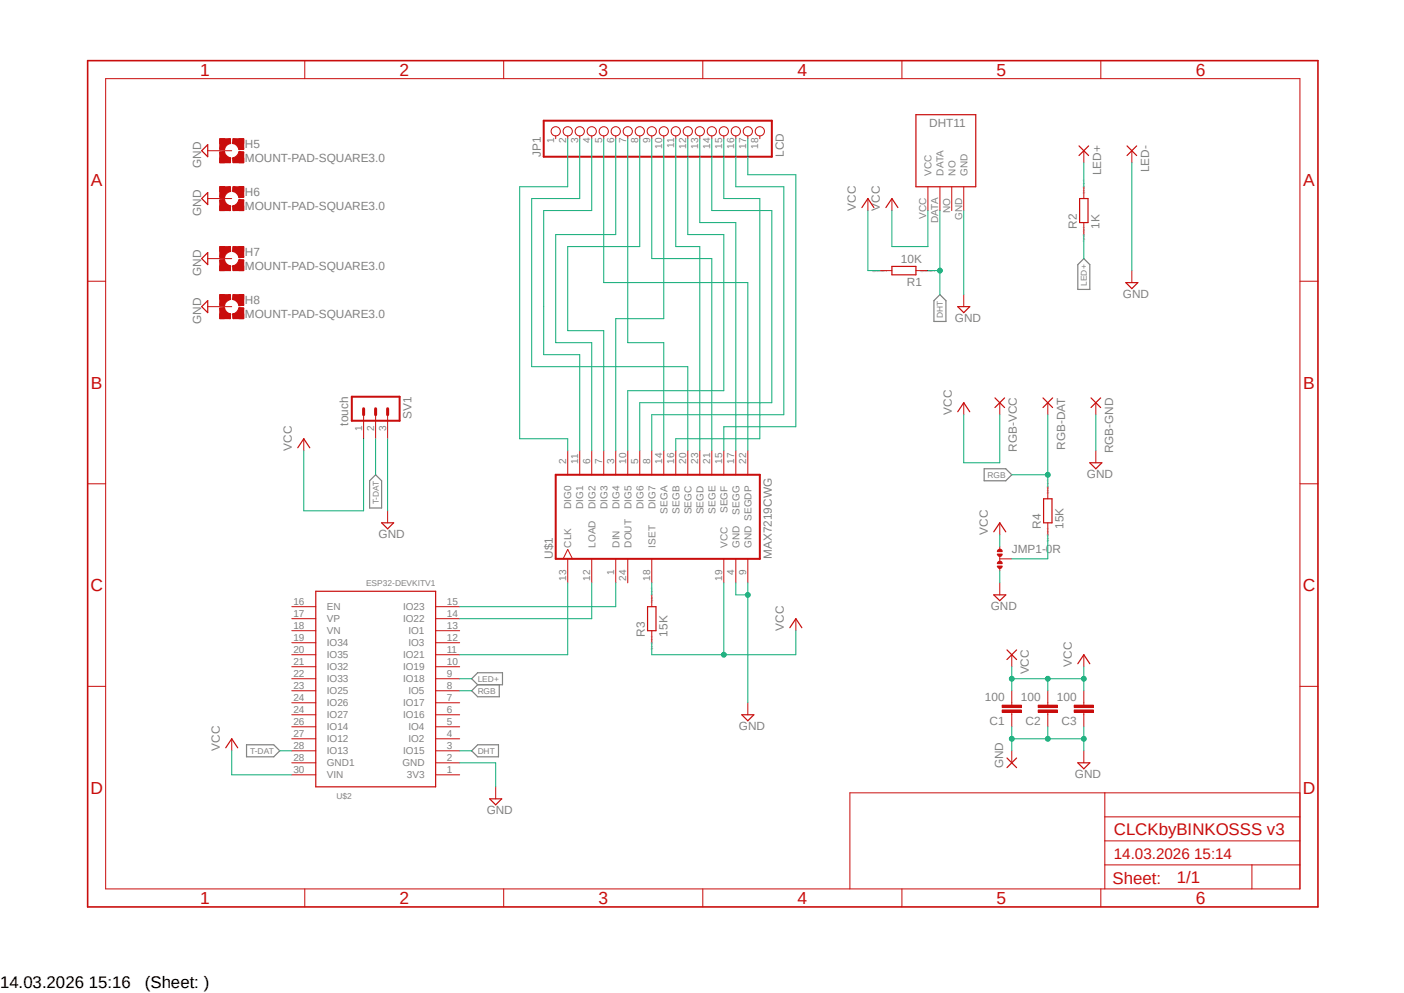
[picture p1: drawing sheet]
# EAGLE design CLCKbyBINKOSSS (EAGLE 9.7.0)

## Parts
C1  100  C-EUC1206  [C1206]
C2  100  C-EUC1206  [C1206]
C3  100  C-EUC1206  [C1206]
GND  WIREPADSMD1,27-254  [SMD1,27-2,54]
H5  MOUNT-PAD-SQUARE3.0  [3,0-PAD-SQUARE]
H6  MOUNT-PAD-SQUARE3.0  [3,0-PAD-SQUARE]
H7  MOUNT-PAD-SQUARE3.0  [3,0-PAD-SQUARE]
H8  MOUNT-PAD-SQUARE3.0  [3,0-PAD-SQUARE]
JMP1  0R-JUMPA  [A0R-JMP]
JP1  LCD  PINHD-1X18  [1X18]
LED+  WIREPADSMD1,27-254  [SMD1,27-2,54]
LED-  WIREPADSMD1,27-254  [SMD1,27-2,54]
R1  10K  RR1206  [R1206]
R2  1K  RR1206  [R1206]
R3  15K  RR1206  [R1206]
R4  15K  RR1206  [R1206]
RGB-DAT  WIREPADSMD1,27-254  [SMD1,27-2,54]
RGB-GND  WIREPADSMD1,27-254  [SMD1,27-2,54]
RGB-VCC  WIREPADSMD1,27-254  [SMD1,27-2,54]
SV1  touch  MA03-1  [MA03-1]
U$1  MAX7219CWG  [SO24L]
U$2  ESP32DEVKITV1  [ESP32-DEVKITV1]
U$3  DHT11-PION.  [DHT11-PION.]
VCC  WIREPADSMD1,27-254  [SMD1,27-2,54]

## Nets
DHT: R1.1 U$2.3(IO15) U$3.DATA
GND: C1.1 C2.1 C3.1 GND.1(P) H5.B3,0(MOUNT) H6.B3,0(MOUNT) H7.B3,0(MOUNT) H8.B3,0(MOUNT) JMP1.3 LED-.1(P) RGB-GND.1(P) SV1.3 U$1.4(GND) U$1.9(GND) U$2.2(GND) U$3.GND
LED+: R2.1 U$2.9(IO18)
N$1: R3.2 U$1.18(ISET)
N$2: U$1.1(DIN) U$2.15(IO23)
N$3: JP1.2 U$1.2(DIG0)
N$4: U$1.12(LOAD) U$2.14(IO22)
N$5: U$1.13(CLK) U$2.11(IO21)
N$6: JP1.14 U$1.5(DIG6)
N$7: JP1.3 U$1.20(SEGC)
N$8: JMP1.2 R4.1
N$9: LED+.1(P) R2.2
N$11: JP1.5 U$1.22(SEGDP)
N$12: JP1.6 U$1.6(DIG2)
N$13: JP1.7 U$1.14(SEGA)
N$14: JP1.8 U$1.7(DIG3)
N$15: JP1.9 U$1.21(SEGE)
N$16: JP1.10 U$1.3(DIG4)
N$17: JP1.15 U$1.16(SEGB)
N$18: JP1.11 U$1.23(SEGD)
N$19: JP1.12 U$1.10(DIG5)
N$20: JP1.13 U$1.17(SEGG)
N$21: JP1.16 U$1.8(DIG7)
N$22: JP1.17 U$1.15(SEGF)
N$23: JP1.4 U$1.11(DIG1)
RGB: R4.2 RGB-DAT.1(P) U$2.8(IO5)
T-DAT: SV1.2 U$2.28(IO13)
VCC: C1.2 C2.2 C3.2 JMP1.1 R1.2 R3.1 RGB-VCC.1(P) SV1.1 U$1.19(VCC) U$2.30(VIN) U$3.VCC VCC.1(P)
Unconnected: JP1.1 JP1.18 U$1.24(DOUT) U$2.1(3V3) U$2.4(IO2) U$2.5(IO4) U$2.6(IO16) U$2.7(IO17) U$2.10(IO19) U$2.12(IO3) U$2.13(IO1) U$2.16(EN) U$2.17(VP) U$2.18(VN) U$2.19(IO34) U$2.20(IO35) U$2.21(IO32) U$2.22(IO33) U$2.23(IO25) U$2.24(IO26) U$2.24(IO27) U$2.26(IO14) U$2.27(IO12) U$2.28(GND1) U$3.NO
